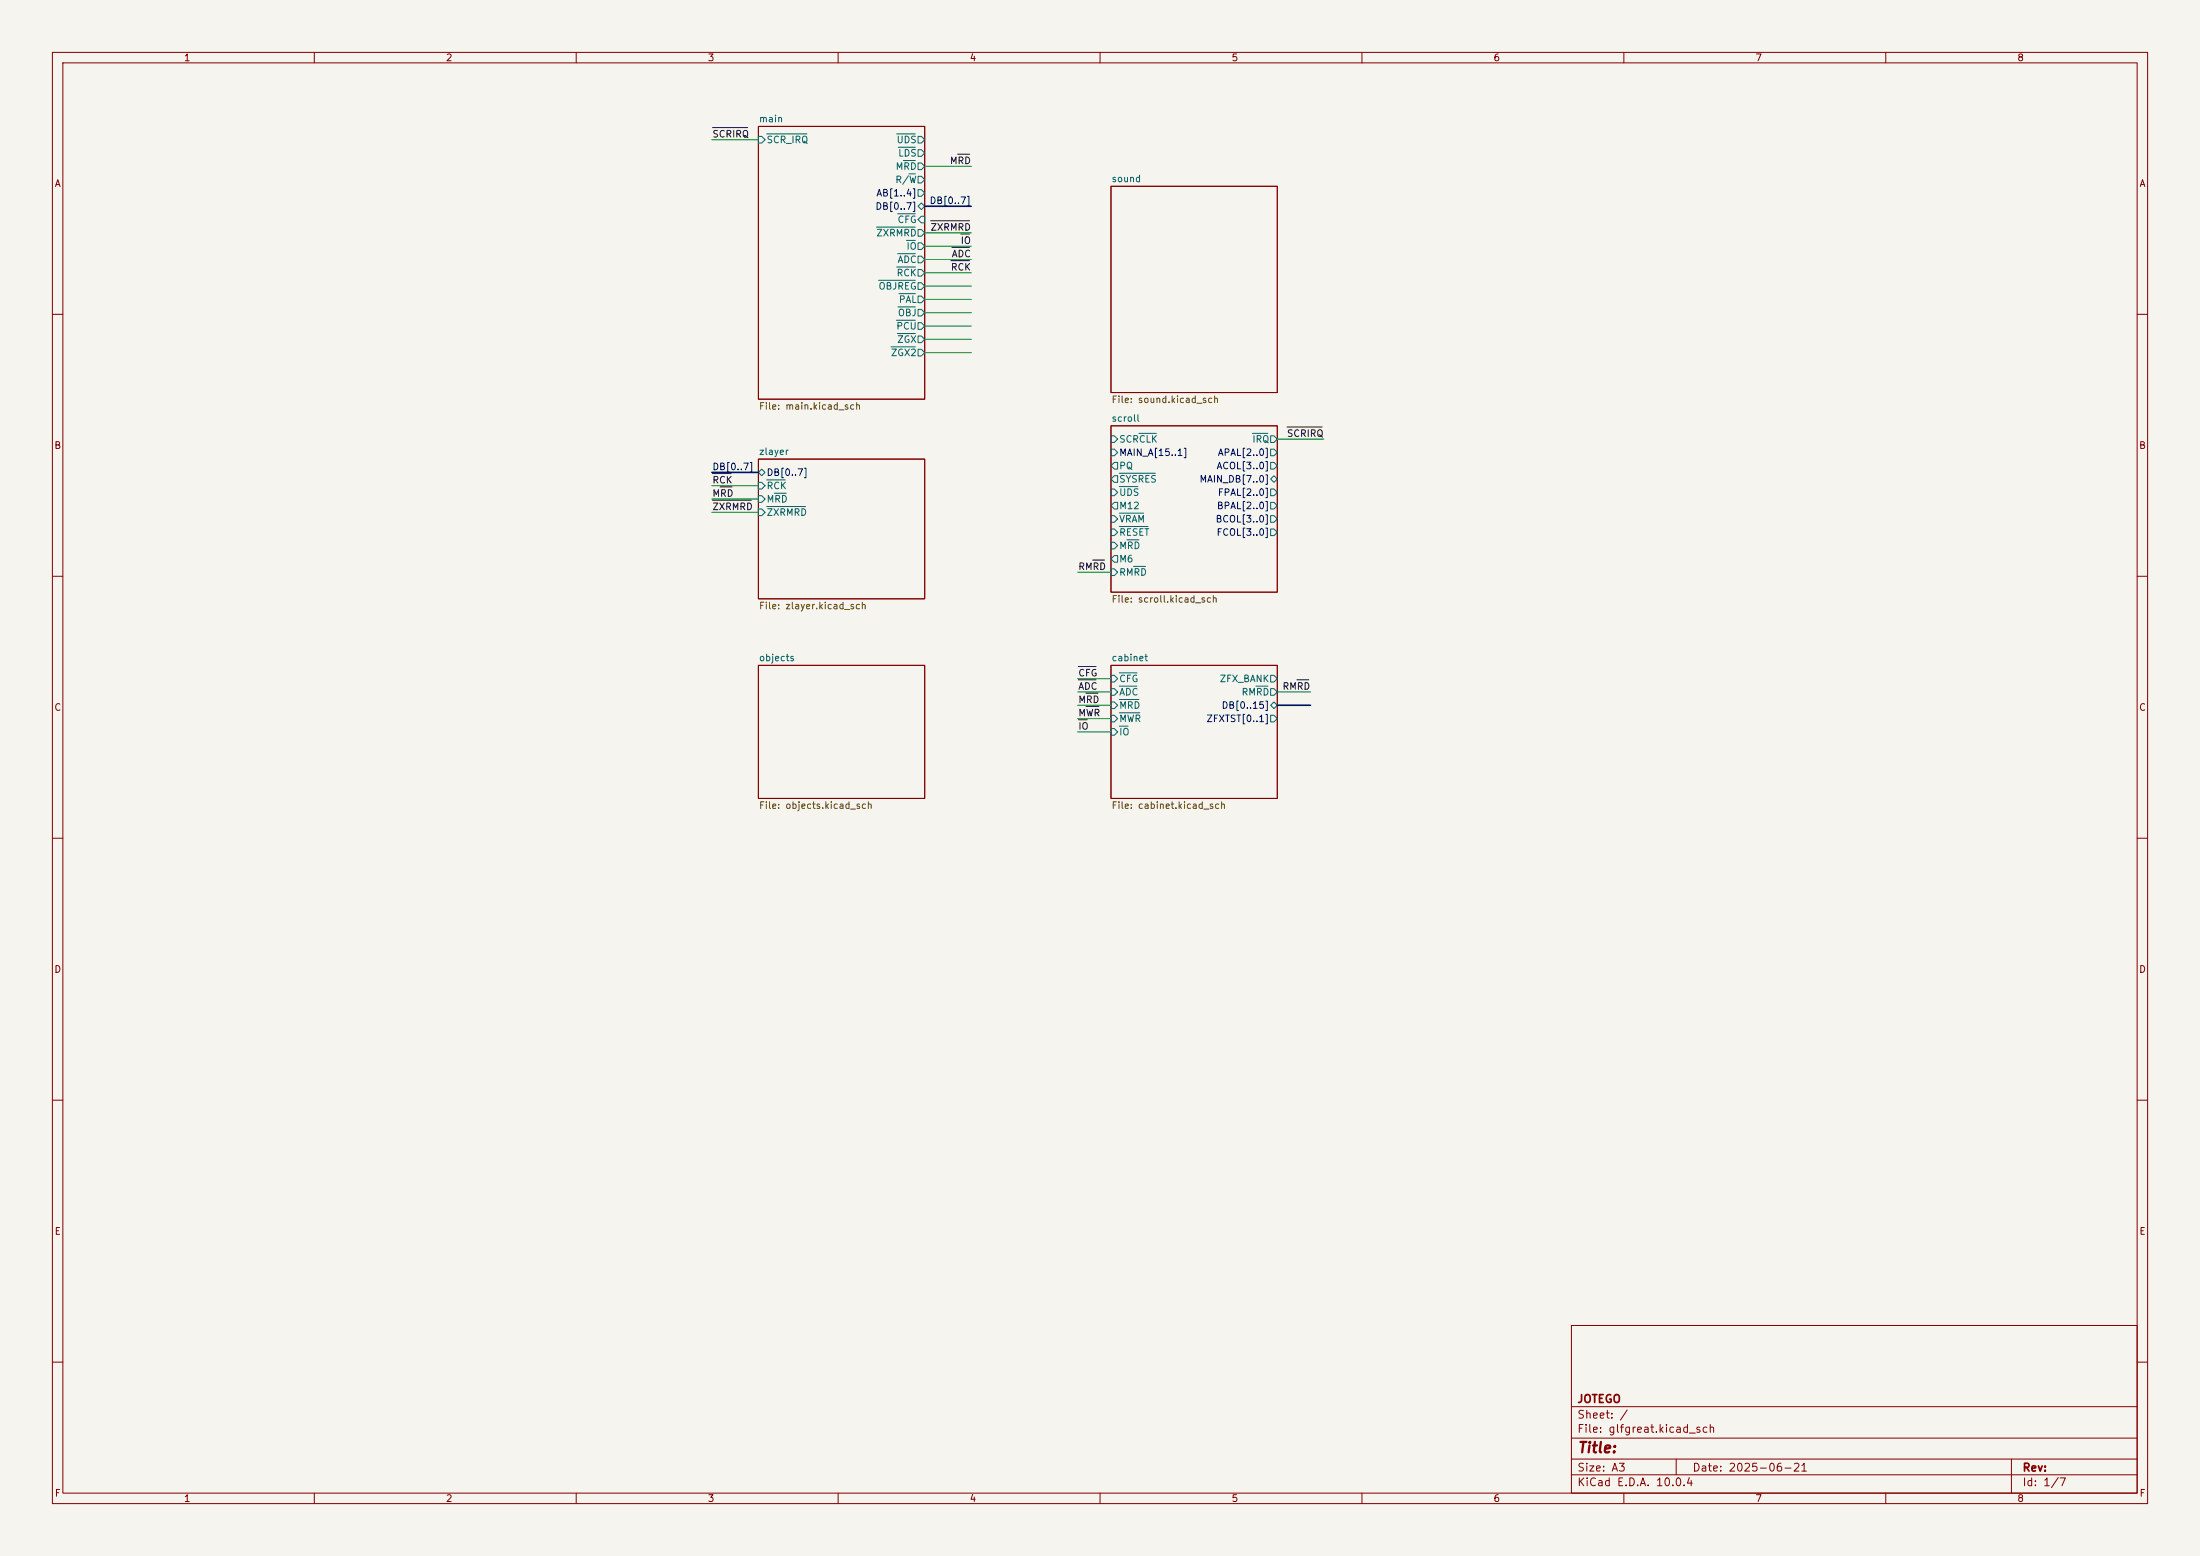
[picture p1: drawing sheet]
<svg xmlns="http://www.w3.org/2000/svg" width="420mm" height="297mm" viewBox="0 0 420 297" stroke-linecap="round" stroke-linejoin="round" font-family="sans-serif">
<path d="M0 0h420v297h-420z" fill="#f5f4ef" stroke="#f5f4ef" stroke-width=".19"/>
<g fill="none" stroke="#840000" stroke-width=".19">
<path d="M10 10h400v277h-400zM12 12h396v273h-396zM60 10v2M110 10v2M160 10v2M210 10v2M260 10v2M310 10v2M360 10v2M144.8 24.1h31.7v52.1h-31.7zM212.1 35.6h31.7v39.3h-31.7zM10 60h2"/>
<path d="M408 60h2M144.8 87.6h31.7v26.7h-31.7zM212.1 81.3h31.7v31.7h-31.7zM10 110h2M408 110h2M144.8 127h31.7v25.4h-31.7zM212.1 127h31.7v25.4h-31.7zM10 160h2M408 160h2M10 210h2M408 210h2M300 253h108v32h-108z"/>
<path d="M10 260h2M300 278.5h108M300 274.5h108M300 268.5h108M320 278.5v3M384 278.5v6.5M408 260h2M60 285v2M110 285v2M160 285v2M210 285v2M260 285v2"/>
<path d="M300 281.5h108M310 285v2M360 285v2"/>
</g>
<g fill="none" stroke="#006464" stroke-width=".19">
<path d="M144.8 26h.6l.6 .7-.6 .6h-.6zM146.4 25.6h7.6M171.2 25.6h3.5M171.5 28.1h3.2M172.5 30.6h2.2M173.5 33.2h1.2M175.3 26h.6l.6 .7-.6 .6h-.6zM175.3 28.6h.6l.6 .6-.6 .6h-.6zM175.3 31.1h.6l.6 .7-.6 .6h-.6zM175.3 33.7h.6l.6 .6-.6 .6h-.6zM175.3 36.2h.6l.6 .6-.6 .7h-.6zM175.3 39.4l.6-.7 .6 .7-.6 .6z"/>
<path d="M167.3 43.3h7.4M167.7 53.5h7M171.2 51h3.5M171.4 40.8h3.3M171.4 48.4h3.3M171.4 58.6h3.3M171.6 56h3.1M173.1 45.9h1.6M175.3 41.9l.6-.6h.6v1.2h-.6zM175.3 43.8h.6l.6 .7-.6 .6h-.6zM175.3 46.4h.6l.6 .6-.6 .6h-.6zM175.3 48.9h.6l.6 .6-.6 .7h-.6z"/>
<path d="M175.3 51.4h.6l.6 .7-.6 .6h-.6zM175.3 54h.6l.6 .6-.6 .6h-.6zM175.3 56.5h.6l.6 .7-.6 .6h-.6zM175.3 59.1h.6l.6 .6-.6 .6h-.6zM170.1 66.2h4.6M171.1 61.1h3.6M171.3 63.7h3.4M175.3 61.6h.6l.6 .6-.6 .7h-.6zM175.3 64.1h.6l.6 .7-.6 .6h-.6zM175.3 66.7h.6l.6 .6-.6 .6h-.6zM144.8 90.2l.6-.7 .6 .7-.6 .6zM144.8 92.1h.6l.6 .6-.6 .6h-.6z"/>
<path d="M144.8 94.6h.6l.6 .7-.6 .6h-.6zM144.8 97.2h.6l.6 .6-.6 .6h-.6zM146.4 91.6h3.5M146.4 96.7h7.4M147.8 94.1h2.3M212.1 83.2h.6l.7 .6-.7 .7h-.6zM212.1 85.7h.6l.7 .7-.7 .6h-.6zM212.1 93.3h.6l.7 .7-.7 .6h-.6zM212.1 98.4h.6l.7 .7-.7 .6h-.6zM212.7 88.3h.7v1.2h-.7l-.6-.6zM212.7 90.8h.7v1.3h-.7l-.6-.7zM212.7 95.9h.7v1.3h-.7l-.6-.7z"/>
<path d="M213.7 90.3h6.9M213.7 92.9h3.5M213.7 98h4.6M217.4 82.7h3.3M239.1 82.7h2.9M242.6 83.2h.6l.6 .6-.6 .7h-.6zM242.6 85.7h.6l.6 .7-.6 .6h-.6zM242.6 88.3h.6l.6 .6-.6 .6h-.6zM242.6 91.4l.6-.6 .6 .6-.6 .7zM242.6 93.3h.6l.6 .7-.6 .6h-.6zM242.6 95.9h.6l.6 .6-.6 .7h-.6zM242.6 98.4h.6l.6 .7-.6 .6h-.6z"/>
<path d="M212.1 101h.6l.7 .6-.7 .6h-.6zM212.1 103.5h.6l.7 .6-.7 .7h-.6zM212.1 108.6h.6l.7 .6-.7 .7h-.6zM212.7 106h.7v1.3h-.7l-.6-.6zM213.7 100.5h5.5M215.1 103h2.3M216.4 108.1h2.3M242.6 101h.6l.6 .6-.6 .6h-.6zM212.1 128.9h.6l.7 .6-.7 .7h-.6zM212.1 131.4h.6l.7 .7-.7 .6h-.6zM212.1 134h.6l.7 .6-.7 .7h-.6zM212.1 136.5h.6l.7 .7-.7 .6h-.6z"/>
<path d="M212.1 139.1h.6l.7 .6-.7 .6h-.6zM213.7 131h3.4M213.7 128.4h3.4M213.7 133.5h3.7M213.7 136.1h3.9M213.7 138.6h1.7M239.8 131h2.2M242.6 128.9h.6l.6 .6-.6 .7h-.6zM242.6 131.4h.6l.6 .7-.6 .6h-.6zM242.6 134.6l.6-.6 .6 .6-.6 .7zM242.6 136.5h.6l.6 .7-.6 .6h-.6z"/>
</g>
<g fill="none" stroke="#0f0f0f" stroke-width=".19">
<path d="M136 24.4h6.7M182.8 29.4h2.3M177.7 42.1h7.4M181.5 49.8h3.6M181.7 47.2h3.4M183.4 44.7h1.7M136 95.5h7.4M136 90.4h3.6M137.5 92.9h2.3M245.7 81.5h6.7M208.6 106.9h2.3M205.9 129.8h3.3"/>
<path d="M205.9 137.4h1.6M205.9 127.2h3.3M207.3 134.8h2.5M207.3 132.3h2.3M247.6 129.8h2.3"/>
</g>
<path d="M176.5 39.4h8.9M135.9 90.2h8.9M243.8 134.6h6.4" fill="none" stroke="#000084" stroke-width=".3"/>
<g fill="none" stroke="#009600" stroke-width=".19">
<path d="M135.9 26.7h8.9M176.5 31.8h8.9M176.5 54.6h8.9M176.5 59.7h8.9M176.5 57.2h8.9M176.5 49.5h8.9M176.5 52.1h8.9M176.5 47h8.9M176.5 44.5h8.9M176.5 67.3h8.9M176.5 64.8h8.9M176.5 62.2h8.9"/>
<path d="M135.9 97.8h8.9M135.9 95.3h8.9M135.9 92.7h8.9M243.8 83.8h8.9M205.7 109.2h6.4M205.7 132.1h6.4M205.7 134.6h6.4M205.7 129.5h6.4M205.7 139.7h6.4M205.7 137.2h6.4M243.8 132.1h6.4"/>
</g>
<text font-size="2" fill="#840000" x="301" y="277.8">Title:</text>
<g font-size="1.5" fill="#840000">
<text x="301" y="268.1">JOTEGO</text>
<text x="301" y="273.8">File: glfgreat.kicad_sch</text>
<text x="301" y="271.1">Sheet: /</text>
<text x="301" y="281.2">Size: A3</text>
<text x="323" y="281.2">Date: 2025-06-21</text>
<text x="386" y="281.2">Rev:</text>
<text x="301" y="284">KiCad E.D.A. 10.0.4</text>
<text x="386" y="284">Id: 1/7</text>
</g>
<g font-size="1.3" fill="#840000">
<text x="35" y="12">1</text>
<text x="85" y="12">2</text>
<text x="135" y="12">3</text>
<text x="185" y="12">4</text>
<text x="235" y="12">5</text>
<text x="285" y="12">6</text>
<text x="335" y="12">7</text>
<text x="385" y="12">8</text>
<text x="10.3" y="36">A</text>
<text x="408.3" y="36">A</text>
<text x="10.3" y="86">B</text>
<text x="408.2" y="86">B</text>
<text x="10.3" y="136">C</text>
<text x="408.2" y="136">C</text>
<text x="10.3" y="186">D</text>
<text x="408.2" y="186">D</text>
<text x="10.3" y="236">E</text>
<text x="408.3" y="236">E</text>
<text x="10.3" y="286">F</text>
<text x="35" y="287">1</text>
<text x="85" y="287">2</text>
<text x="135" y="287">3</text>
<text x="185" y="287">4</text>
<text x="235" y="287">5</text>
<text x="285" y="287">6</text>
<text x="335" y="287">7</text>
<text x="385" y="287">8</text>
<text x="408.3" y="286">F</text>
</g>
<g font-size="1.3" fill="#006464">
<text x="144.8" y="23.6">main</text>
<text x="146.2" y="27.6">SCR_IRQ</text>
<text x="171.1" y="27.6">UDS</text>
<text x="170.8" y="35.3">R/W</text>
<text x="170.9" y="32.7">MRD</text>
<text x="171.4" y="30.2">LDS</text>
<text x="212.1" y="35.1">sound</text>
<text x="167.2" y="45.4">ZXRMRD</text>
<text x="171.2" y="42.9">CFG</text>
<text x="172.9" y="48">IO</text>
<text x="171.1" y="53">RCK</text>
<text x="171.2" y="50.5">ADC</text>
<text x="167.6" y="55.6">OBJREG</text>
<text x="171.5" y="58.1">PAL</text>
<text x="171" y="63.2">PCU</text>
<text x="171.2" y="65.7">ZGX</text>
<text x="171.3" y="60.7">OBJ</text>
<text x="170" y="68.3">ZGX2</text>
<text x="212.1" y="80.8">scroll</text>
<text x="144.8" y="87.1">zlayer</text>
<text x="213.6" y="84.8">SCRCLK</text>
<text x="213.6" y="89.9">PQ</text>
<text x="239" y="84.8">IRQ</text>
<text x="146.2" y="93.7">RCK</text>
<text x="213.6" y="92.4">SYSRES</text>
<text x="213.6" y="95">UDS</text>
<text x="146.2" y="96.2">MRD</text>
<text x="146.2" y="98.8">ZXRMRD</text>
<text x="213.6" y="100">VRAM</text>
<text x="213.6" y="97.5">M12</text>
<text x="213.6" y="102.6">RESET</text>
<text x="213.6" y="105.1">MRD</text>
<text x="213.6" y="107.7">M6</text>
<text x="213.6" y="110.2">RMRD</text>
<text x="144.8" y="126.5">objects</text>
<text x="212.1" y="126.5">cabinet</text>
<text x="213.6" y="130.5">CFG</text>
<text x="232.7" y="130.5">ZFX_BANK</text>
<text x="213.6" y="133.1">ADC</text>
<text x="213.6" y="135.6">MRD</text>
<text x="236.9" y="133.1">RMRD</text>
<text x="213.6" y="138.1">MWR</text>
<text x="213.6" y="140.7">IO</text>
</g>
<g font-size="1.3" fill="#0f0f0f">
<text x="135.9" y="26.5">SCRIRQ</text>
<text x="181.2" y="31.6">MRD</text>
<text x="177.5" y="44.3">ZXRMRD</text>
<text x="183.3" y="46.9">IO</text>
<text x="181.4" y="51.9">RCK</text>
<text x="181.6" y="49.4">ADC</text>
<text x="245.6" y="83.7">SCRIRQ</text>
<text x="135.9" y="95.1">MRD</text>
<text x="135.9" y="92.6">RCK</text>
<text x="135.9" y="97.7">ZXRMRD</text>
<text x="205.7" y="109.1">RMRD</text>
<text x="205.7" y="132">ADC</text>
<text x="205.7" y="129.4">CFG</text>
<text x="244.7" y="132">RMRD</text>
<text x="205.7" y="137">MWR</text>
<text x="205.7" y="134.5">MRD</text>
<text x="205.7" y="139.6">IO</text>
</g>
<g font-size="1.3" fill="#000084">
<text x="167" y="40.3">DB[0..7]</text>
<text x="167.2" y="37.8">AB[1..4]</text>
<text x="177.4" y="39.2">DB[0..7]</text>
<text x="213.6" y="87.3">MAIN_A[15..1]</text>
<text x="232.1" y="89.9">ACOL[3..0]</text>
<text x="232.4" y="87.3">APAL[2..0]</text>
<text x="135.9" y="90">DB[0..7]</text>
<text x="146.2" y="91.1">DB[0..7]</text>
<text x="228.9" y="92.4">MAIN_DB[7..0]</text>
<text x="232.4" y="95">FPAL[2..0]</text>
<text x="232" y="100">BCOL[3..0]</text>
<text x="232.2" y="97.5">BPAL[2..0]</text>
<text x="232.1" y="102.6">FCOL[3..0]</text>
<text x="233.1" y="135.6">DB[0..15]</text>
<text x="230.2" y="138.1">ZFXTST[0..1]</text>
</g>
<g font-size="1.3" fill="#725600">
<text x="212.1" y="77.2">File: sound.kicad_sch</text>
<text x="144.8" y="78.5">File: main.kicad_sch</text>
<text x="144.8" y="116.6">File: zlayer.kicad_sch</text>
<text x="212.1" y="115.3">File: scroll.kicad_sch</text>
<text x="144.8" y="154.7">File: objects.kicad_sch</text>
<text x="212.1" y="154.7">File: cabinet.kicad_sch</text>
</g>
</svg>
